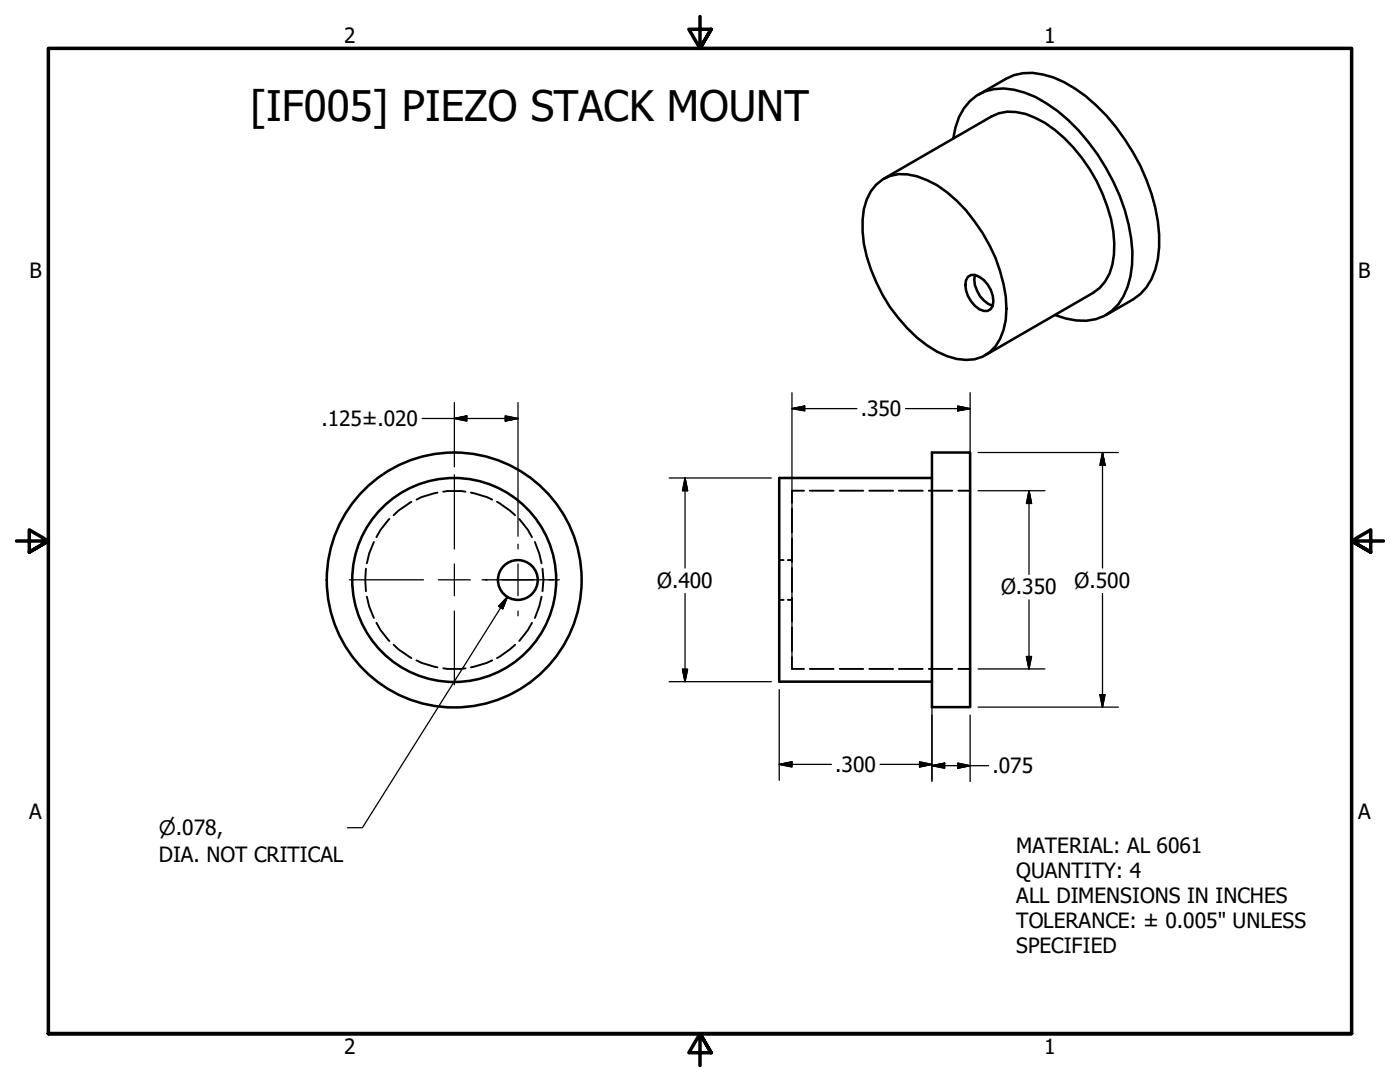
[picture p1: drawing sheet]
<svg xmlns="http://www.w3.org/2000/svg" width="279mm" height="216mm" viewBox="0 0 279 216" stroke-linecap="round" stroke-linejoin="round" font-family="sans-serif">
<!-- layer: Visible (ANSI) -->
<g fill="none" stroke="#000" stroke-width=".51">
<path d="M195.3 18.9l5.4-3.2a9.8 9.8 0 0 1 7.4-.8 22.1 22.1 0 0 1 10.7 6.1 40.2 40.2 0 0 1 12.5 25.8 16.6 16.6 0 0 1-2.5 10.5l-1.2 1.4-1.5 1.1-5.4 3.1M174.9 36.8a7.7 7.7 0 0 1 8.1-1.6 22.9 22.9 0 0 1 11.5 9 30.3 30.3 0 0 1 6.4 17.4 12.3 12.3 0 0 1-2.2 7.5 7.3 7.3 0 0 1-7.8 2.5 21.7 21.7 0 0 1-11.6-8.1 32.6 32.6 0 0 1-7.2-17.3 12.2 12.2 0 0 1 2.8-9.4zM176.3 35.7l21.6-12.5a8.9 8.9 0 0 1 8.7 .3 28.2 28.2 0 0 1 12.3 12.7 25.8 25.8 0 0 1 3.1 16.6 8.6 8.6 0 0 1-3.8 5.6l-21.5 12.5M190.2 27.6a11.8 11.8 0 0 1 4.7-8.6 10.6 10.6 0 0 1 9.6-.5 29.1 29.1 0 0 1 12.7 9.9 39.2 39.2 0 0 1 8.8 21.8 16.7 16.7 0 0 1-2.8 10.5 8.9 8.9 0 0 1-8.4 3.2l-2.1-.3-2.1-.7M193.2 55.2l.6-.3a3.8 3.8 0 0 1 3.3 1.9 5.3 5.3 0 0 1 1 4.2 1.66 1.66 0 0 1-2.6 .7 5.7 5.7 0 0 1-2.7-5.8zM194.6 54.9a5.7 5.7 0 0 0 3.5 6.1M186 90.3h7.6v50.8h-7.6zM186 95.4h-30.5v40.6h30.5"/>
<circle cx="90.6" cy="115.7" r="20.4"/>
<circle cx="90.6" cy="115.7" r="25.4"/>
<circle cx="103.3" cy="115.7" r="4"/>
</g>
<!-- layer: Hidden (ANSI) -->
<g fill="none" stroke="#000" stroke-width=".38">
<path d="M87.3 98.3l-3.2 .9-1 .5M88.5 98.1l.8-.1 3.6 .1M94 98.3l3.2 .9 1 .5M160.5 97.9h-2.4v2.4M161.6 97.9h4.8M167.6 97.9h4.7M173.5 97.9h4.7M179.4 97.9h4.7M185.4 97.9h4.7M191.3 97.9h2.3M73 113.5l-.1 2.2 .1 2.3M73.2 119.1l.5 1.9 .9 2.3"/>
<path d="M74.6 108.1l-.9 2.4-.5 1.9M77.7 103.6l-1.8 2.1-.8 1.5M82.1 100.1l-2.5 1.8-1.1 .9M99.2 100.1l2.5 1.8 1.1 .9M103.6 103.6l1.7 2.1 .9 1.5M106.7 108.1l.9 2.4 .5 1.9M108.1 119.1l-.5 1.9-.9 2.3M108.3 113.5l.2 2.2-.2 2.3M155.5 111.8h.9M155.5 119.7h.9M157.2 111.8h.9M157.2 119.7h.9"/>
<path d="M158.1 101.5v4.7M158.1 107.4v4.7M158.1 113.3v4.8M158.1 119.3v4.7M75.1 124.3l.8 1.4 1.8 2.2M78.5 128.7l1.1 .9 2.5 1.7M83.1 131.8l1 .5 3.2 .9M88.5 133.3l.8 .2 3.6-.2M98.2 131.8l-1 .5-3.2 .9M102.8 128.7l-1.1 .9-2.5 1.7M106.2 124.3l-.9 1.4-1.7 2.2M158.1 125.2v4.7"/>
<path d="M158.1 131.1v2.4h2.4M161.6 133.5h4.8M167.6 133.5h4.7M173.5 133.5h4.7M179.4 133.5h4.7M185.4 133.5h4.7M191.3 133.5h2.3"/>
</g>
<!-- layer: Border (ANSI) -->
<path d="M139.7 3.3v6.4l-2.2-3.9h4.4l-2.2 3.9 2.2-3.9M3.3 107.9h6.4l-3.9-2.2v4.5l3.9-2.3-3.9 2.3M276.1 107.9h-6.4l3.9-2.2v4.5l-3.9-2.3 3.9 2.3M9.7 206.2v-196.5h260v196.5h-260h260M141.9 210.1l-2.2-3.9 2.2 3.9h-4.4l2.2-3.9v6.4" fill="none" stroke="#000" stroke-width=".7"/>
<!-- layer: Dimension (ANSI) -->
<g fill="none" stroke="#000" stroke-width=".25">
<path d="M158.1 78.4v53.5M193.6 78.4v53.5M84.3 83.5h19.1M90.7 83.5l2.5-.5v1zM90.7 80.3v12.9M100.8 83l2.6 .5-2.6 .5zM103.4 80.3v26.7M133.5 95.4h20.4M136.7 95.4l.5 2.5h-1zM136.7 95.4v17.9M158.1 81.5l2.5-.5v1zM158.1 81.5h12.9"/>
<path d="M180.7 81.5h12.9M191.1 81l2.5 .5-2.5 .5zM195.2 97.9h13.3M195.2 90.3h28M205.4 97.9l.5 2.6h-1zM205.4 97.9v16.7M220 90.3l.5 2.5h-1zM220 90.3v23M101.3 119.1l-1 2.4-.8-.5zM101.3 119.1l-29 46.1h-3M136.7 118.4v17.6M205.4 119.7v13.8"/>
<path d="M220 118.4v22.7M133.5 136h20.4M136.2 133.5h1l-.5 2.5zM155.5 137.6v18.1M186 137.6v18.4M195.2 133.5h13.3M204.9 131h1l-.5 2.5zM219.5 138.6h1l-.5 2.5zM155.5 152.5l2.6-.5v1zM155.5 152.5h10.4M175.6 152.5h10.4M183.5 152l2.5 .5-2.5 .5z"/>
<path d="M186 152.8l2.5-.5v1zM186 152.8h11.3M191.1 152.3l2.5 .5-2.5 .5zM193.6 142.7v13.3M195.2 141.1h28"/>
</g>
<g fill="#000" stroke="#000" stroke-width=".25">
<path d="M90.7 83.5l2.5-.5zM90.7 83.5l2.5-.5v1zM100.8 84l2.6-.5zM100.8 83l2.6 .5-2.6 .5zM136.7 95.4l.5 2.5zM136.7 95.4l.5 2.5h-1zM158.1 81.5l2.5-.5zM158.1 81.5l2.5-.5v1zM191.1 82l2.5-.5zM191.1 81l2.5 .5-2.5 .5zM220 90.3l.5 2.5zM220 90.3l.5 2.5h-1z"/>
<path d="M205.4 97.9l.5 2.6zM205.4 97.9l.5 2.6h-1zM101.3 119.1l-1 2.4zM101.3 119.1l-1 2.4-.8-.5zM136.2 133.5l.5 2.5zM136.2 133.5h1l-.5 2.5zM204.9 131l.5 2.5zM204.9 131h1l-.5 2.5zM219.5 138.6l.5 2.5zM219.5 138.6h1l-.5 2.5zM155.5 152.5l2.6-.5zM155.5 152.5l2.6-.5v1z"/>
<path d="M183.5 153l2.5-.5zM183.5 152l2.5 .5-2.5 .5zM186 152.8l2.5-.5zM186 152.8l2.5-.5v1zM191.1 153.3l2.5-.5zM191.1 152.3l2.5 .5-2.5 .5z"/>
</g>
<!-- layer: Center Mark (ANSI) -->
<path d="M90.7 94.7v14.8M69.7 115.7h14.8M87.5 115.7h6.4M90.7 112.5v6.4M96.2 115.7h15.4M103.4 108.6v.9M103.4 112.5v6.4M90.7 121.9v14.8M103.4 121.9v1" fill="none" stroke="#000" stroke-width=".25"/>
<text font-size="8.4" x="49.9" y="24.2">[IF005] PIEZO STACK MOUNT</text>
<g font-size="4.2">
<text x="68.7" y="8.6">2</text>
<text x="208.4" y="8.6">1</text>
<text x="5.9" y="55.5">B</text>
<text x="271.1" y="55.5">B</text>
<text x="171.8" y="83.1">.350</text>
<text x="64.1" y="85">.125±.020</text>
<text x="131.1" y="117.3">Ø.400</text>
<text x="199.8" y="118.6">Ø.350</text>
<text x="214.4" y="117.3">Ø.500</text>
<text x="166.7" y="154.1">.300</text>
<text x="198.1" y="154.3">.075</text>
<text x="5.8" y="163.4">A</text>
<text x="271" y="163.4">A</text>
<text x="31.7" y="172.1">DIA. NOT CRITICAL</text>
<text x="202.8" y="170.1">MATERIAL: AL 6061</text>
<text x="202.8" y="175.1">QUANTITY: 4</text>
<text x="202.8" y="180.2">ALL DIMENSIONS IN INCHES</text>
<text x="202.8" y="185.2">TOLERANCE: ± 0.005&quot; UNLESS</text>
<text x="202.8" y="190.2">SPECIFIED</text>
<text x="68.7" y="210.3">2</text>
<text x="208.4" y="210.3">1</text>
</g>
<text font-size="4" x="31.7" y="166.6">⌀.078,</text>
</svg>
